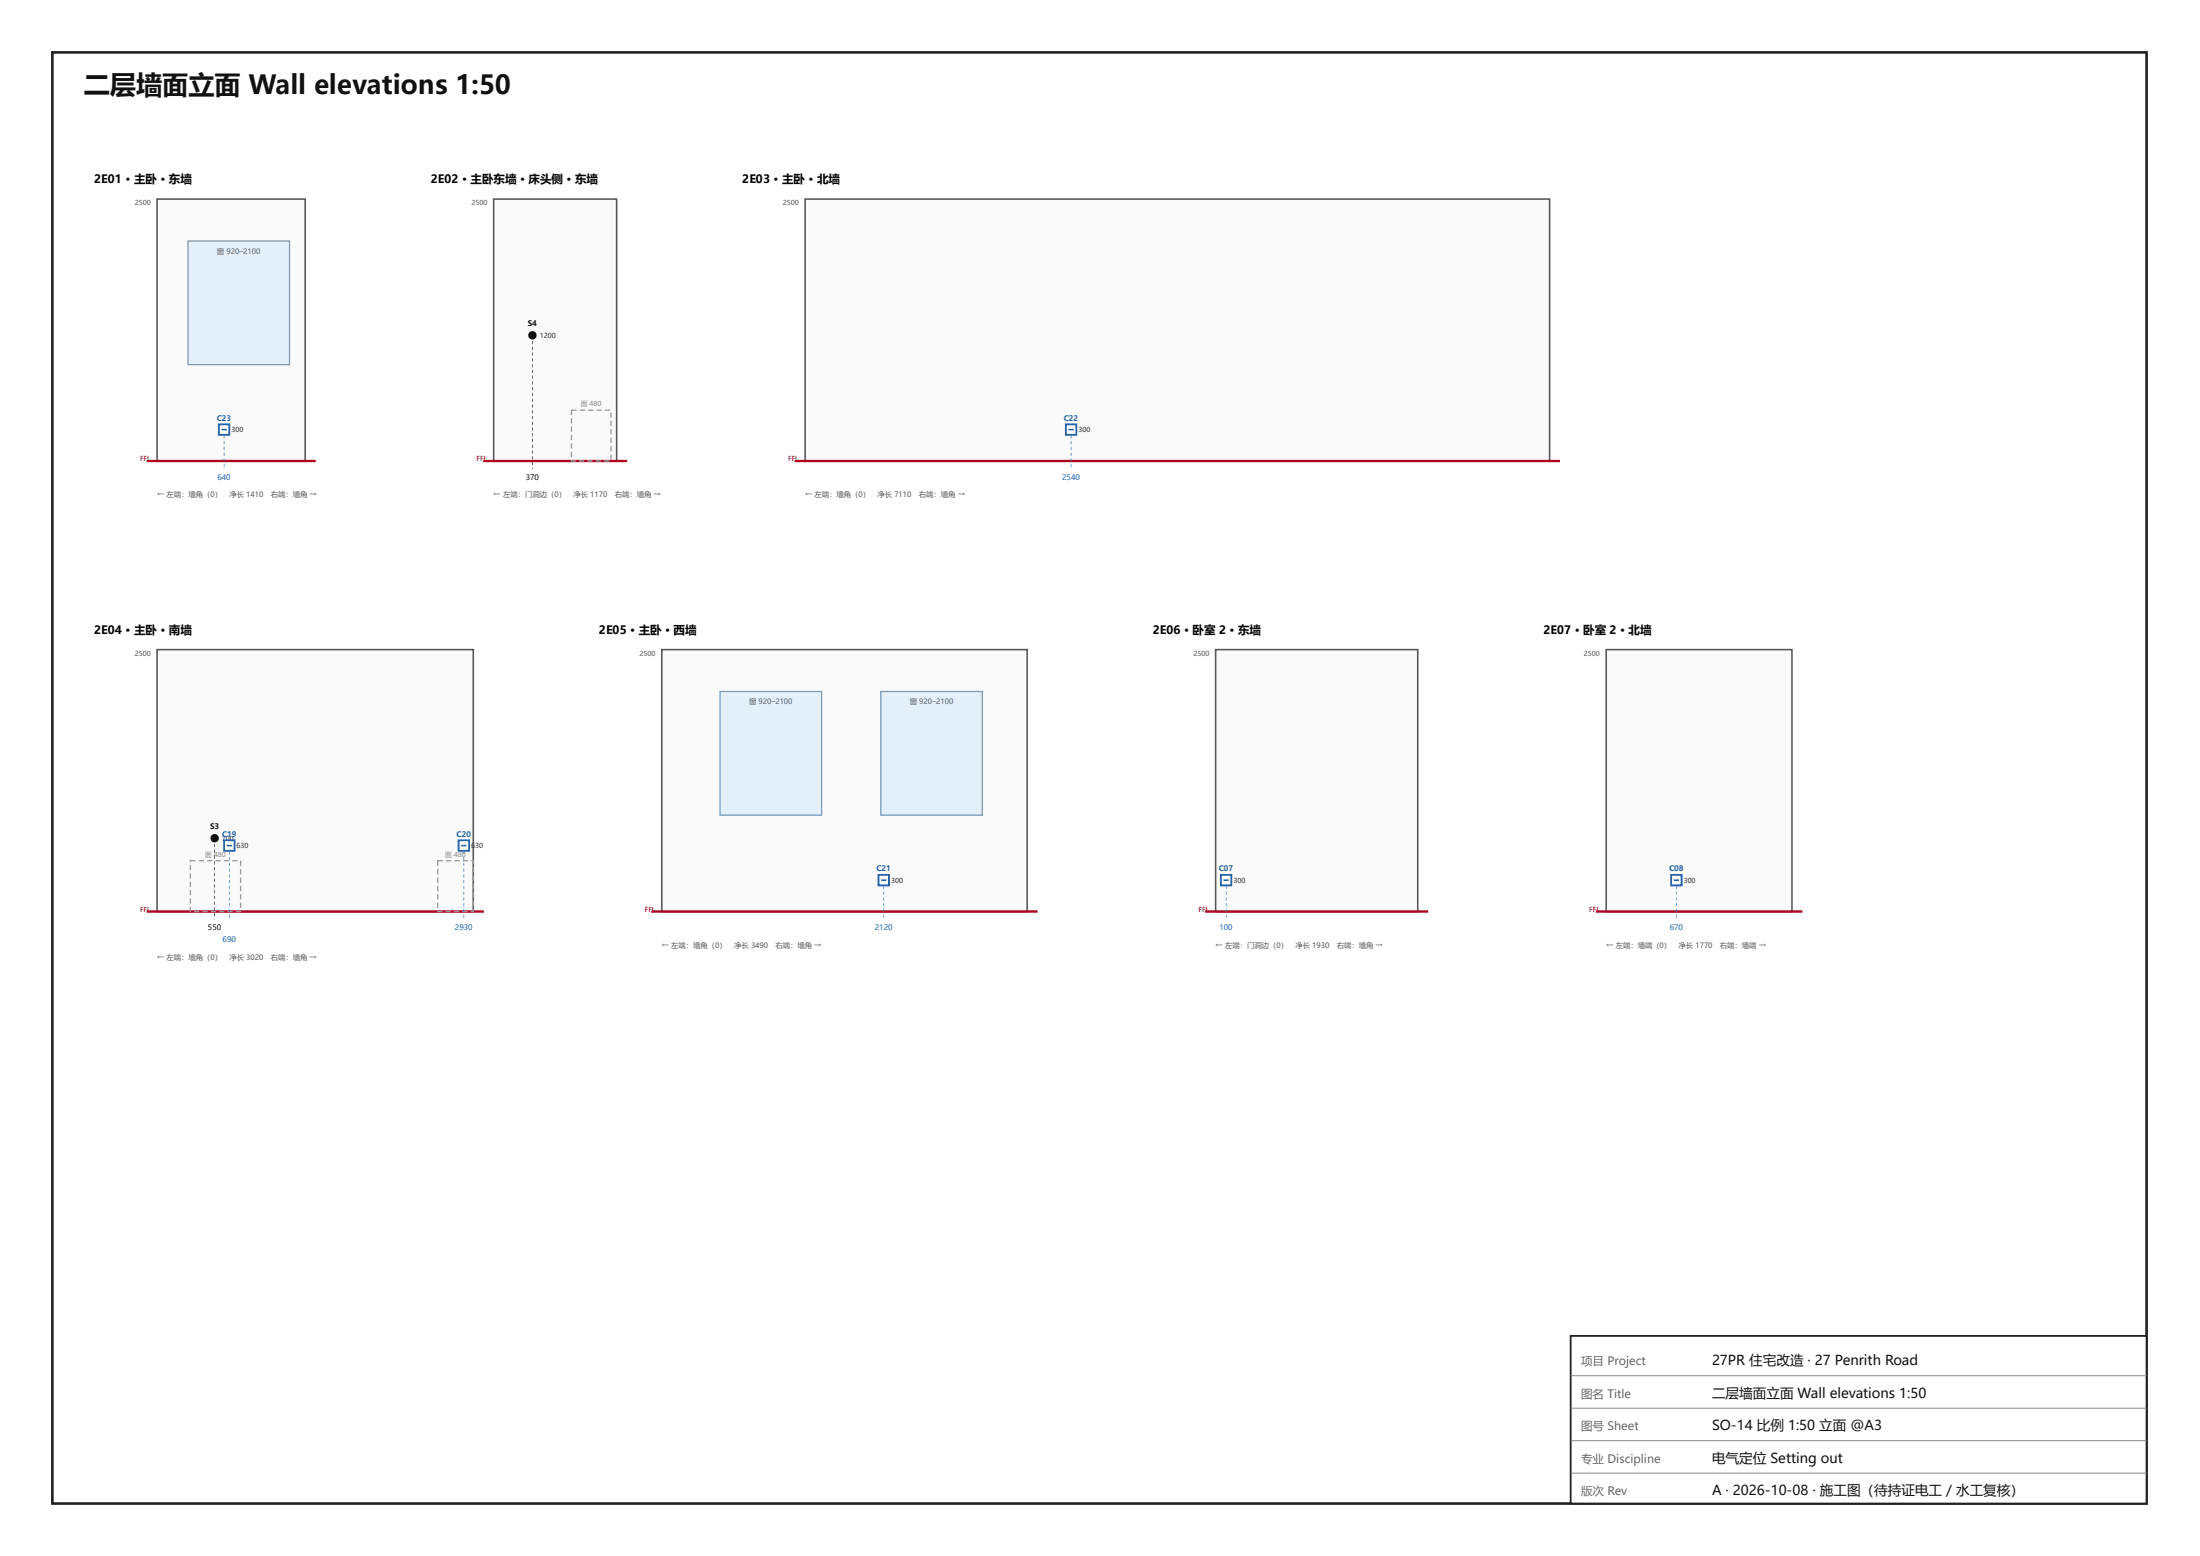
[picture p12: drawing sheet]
<svg xmlns="http://www.w3.org/2000/svg" width="420mm" height="297mm" viewBox="0 0 420 297" stroke-linecap="round" stroke-linejoin="round" font-family="sans-serif">
<path d="M10 10h400v277h-400z" fill="none" stroke="#222" stroke-width=".5"/>
<path d="M300 255h110v32h-110z" fill="#fff"/>
<path d="M300 255h110v32h-110z" fill="none" stroke="#222" stroke-width=".35"/>
<path d="M300 262.6h110M300 268.8h110M300 275h110M300 281.2h110" fill="none" stroke="#888" stroke-width=".19"/>
<path d="M30 38h28.3v50h-28.3z" fill="#fafafa"/>
<path d="M30 38h28.3v50h-28.3z" fill="none" stroke="#555" stroke-width=".3"/>
<path d="M28 88h32.3" fill="none" stroke="#b00020" stroke-width=".45"/>
<path d="M35.9 46h19.4v23.6h-19.4z" fill="#e3f0fa"/>
<path d="M35.9 46h19.4v23.6h-19.4z" fill="none" stroke="#7a9cb8" stroke-width=".25"/>
<path d="M41.8 81h2v2h-2z" fill="#fff"/>
<path d="M41.8 81h2v2h-2z" fill="none" stroke="#1565c0" stroke-width=".35"/>
<path d="M42.3 82h1" fill="none" stroke="#1565c0" stroke-width=".3"/>
<path d="M42.7 83.1h.2v.6h-.2zM42.7 84.2h.2v.6h-.2zM42.7 85.3h.2v.6h-.2zM42.7 86.4h.2v.6h-.2zM42.7 87.5h.2v.6h-.2zM42.7 88.6h.2v.6h-.2z" fill="#1565c0"/>
<path d="M94.3 38h23.5v50h-23.5z" fill="#fafafa"/>
<path d="M94.3 38h23.5v50h-23.5z" fill="none" stroke="#555" stroke-width=".3"/>
<path d="M92.3 88h27.5" fill="none" stroke="#b00020" stroke-width=".45"/>
<path d="M110.7 78.2h1v.2h-1zM112.3 78.2h1v.2h-1zM113.9 78.2h1v.2h-1zM115.5 78.2h1v.2h-1zM116.6 78.7h.2v1h-.2zM116.6 80.3h.2v1h-.2zM116.6 81.9h.2v1h-.2zM116.6 83.5h.2v1h-.2zM116.6 85.1h.2v1h-.2zM116.6 86.7h.2v1h-.2zM115.4 87.9h1v.2h-1zM113.8 87.9h1v.2h-1zM112.2 87.9h1v.2h-1zM110.6 87.9h1v.2h-1zM109 87.8h.3v.2h-.2v-.1h.9v.2h-1zM109 86.2h.3v1h-.3zM109 84.6h.3v1h-.3zM109 83h.3v1h-.3zM109 81.4h.3v1h-.3zM109 79.8h.3v1h-.3zM109 78.2h1.1v.2h-1v-.1h.2v.9h-.3z" fill="#999"/>
<g fill="#111">
<path d="M101.6 65.1h.1v.6h-.1zM101.6 66.2h.1v.6h-.1zM101.6 67.3h.1v.6h-.1zM101.6 68.4h.1v.6h-.1zM101.6 69.5h.1v.6h-.1zM101.6 70.6h.1v.6h-.1zM101.6 71.7h.1v.6h-.1zM101.6 72.8h.1v.6h-.1zM101.6 73.9h.1v.6h-.1zM101.6 75h.1v.6h-.1zM101.6 76.1h.1v.6h-.1zM101.6 77.2h.1v.6h-.1zM101.6 78.3h.1v.6h-.1zM101.6 79.4h.1v.6h-.1zM101.6 80.5h.1v.6h-.1zM101.6 81.6h.1v.6h-.1zM101.6 82.7h.1v.6h-.1zM101.6 83.8h.1v.6h-.1zM101.6 84.9h.1v.6h-.1zM101.6 86h.1v.6h-.1zM101.6 87.1h.1v.6h-.1zM101.6 88.2h.1v.6h-.1zM101.6 89.3h.1v.2h-.1z"/>
<circle cx="101.7" cy="64" r=".8"/>
</g>
<path d="M153.8 38h142.2v50h-142.2z" fill="#fafafa"/>
<path d="M153.8 38h142.2v50h-142.2z" fill="none" stroke="#555" stroke-width=".3"/>
<path d="M151.8 88h146.2" fill="none" stroke="#b00020" stroke-width=".45"/>
<path d="M203.6 81h2v2h-2z" fill="#fff"/>
<path d="M203.6 81h2v2h-2z" fill="none" stroke="#1565c0" stroke-width=".35"/>
<path d="M204.1 82h1" fill="none" stroke="#1565c0" stroke-width=".3"/>
<path d="M204.5 83.1h.1v.6h-.1zM204.5 84.2h.1v.6h-.1zM204.5 85.3h.1v.6h-.1zM204.5 86.4h.1v.6h-.1zM204.5 87.5h.1v.6h-.1zM204.5 88.6h.1v.6h-.1z" fill="#1565c0"/>
<path d="M30 124h60.4v50h-60.4z" fill="#fafafa"/>
<path d="M30 124h60.4v50h-60.4z" fill="none" stroke="#555" stroke-width=".3"/>
<path d="M28 174h64.4" fill="none" stroke="#b00020" stroke-width=".45"/>
<g fill="#999">
<path d="M38 164.2h1v.2h-1zM39.6 164.2h1v.2h-1zM41.2 164.2h1v.2h-1zM42.8 164.2h1v.2h-1zM44.4 164.2h1v.2h-1zM45.8 164.3h.3v1h-.3zM45.8 165.9h.3v1h-.3zM45.8 167.5h.3v1h-.3zM45.8 169.1h.3v1h-.3zM45.8 170.7h.3v1h-.3zM45.8 172.3h.3v1h-.3zM45.1 173.9h.9l-.2 .1 .3-.1v.2h-1zM43.5 173.9h1v.2h-1zM41.9 173.9h1v.2h-1zM40.3 173.9h1v.2h-1zM38.7 173.9h1v.2h-1zM37.1 173.9h1v.2h-1zM36.2 173.1h.3v.9l-.1-.1 .1 .2h-.3zM36.2 171.5h.3v1h-.3zM36.2 169.9h.3v1h-.3zM36.2 168.3h.3v1h-.3zM36.2 166.7h.3v1h-.3zM36.2 165.1h.3v1h-.3zM36.2 164.2h1.2v.2h-1v-.1h.1v.2h-.3z"/>
<path d="M85.2 164.2h1v.2h-1zM86.8 164.2h1v.2h-1zM88.4 164.2h1v.2h-1zM90 164.2h.5v.7h-.2v-.6h.1v.1h-.4zM90.3 165.5h.2v1h-.2zM90.3 167.1h.2v1h-.2zM90.3 168.7h.2v1h-.2zM90.3 170.3h.2v1h-.2zM90.3 171.9h.2v1h-.2zM89.9 173.9h.5v.1h-.1v-.5h.2v.6h-.6zM88.3 173.9h1v.2h-1zM86.7 173.9h1v.2h-1zM85.1 173.9h1v.2h-1zM83.5 173.9l.2 .1-.1-.1h.9v.2h-1zM83.5 172.3h.2v1h-.2zM83.5 170.7h.2v1h-.2zM83.5 169.1h.2v1h-.2zM83.5 167.5h.2v1h-.2zM83.5 165.9h.2v1h-.2zM83.5 164.2h1.1v.2h-1v-.1h.1v1h-.2z"/>
</g>
<g fill="#111">
<path d="M40.9 161.1h.2v.6h-.2zM40.9 162.2h.2v.6h-.2zM40.9 163.3h.2v.6h-.2zM40.9 164.4h.2v.6h-.2zM40.9 165.5h.2v.6h-.2zM40.9 166.6h.2v.6h-.2zM40.9 167.7h.2v.6h-.2zM40.9 168.8h.2v.6h-.2zM40.9 169.9h.2v.6h-.2zM40.9 171h.2v.6h-.2zM40.9 172.1h.2v.6h-.2zM40.9 173.2h.2v.6h-.2zM40.9 174.3h.2v.6h-.2zM40.9 175.4l.2 .1z"/>
<circle cx="41" cy="160" r=".8"/>
</g>
<path d="M42.8 160.4h2v2h-2z" fill="#fff"/>
<path d="M42.8 160.4h2v2h-2z" fill="none" stroke="#1565c0" stroke-width=".35"/>
<path d="M43.3 161.4h1" fill="none" stroke="#1565c0" stroke-width=".3"/>
<path d="M43.7 162.5h.2v.6h-.2zM43.7 163.6h.2v.6h-.2zM43.7 164.7h.2v.6h-.2zM43.7 165.8h.2v.6h-.2zM43.7 166.9h.2v.6h-.2zM43.7 168h.2v.6h-.2zM43.7 169.1h.2v.6h-.2zM43.7 170.2h.2v.6h-.2zM43.7 171.3h.2v.6h-.2zM43.7 172.4h.2v.6h-.2zM43.7 173.5h.2v.6h-.2zM43.7 174.6h.2v.6h-.2z" fill="#1565c0"/>
<path d="M87.6 160.4h2v2h-2z" fill="#fff"/>
<path d="M87.6 160.4h2v2h-2z" fill="none" stroke="#1565c0" stroke-width=".35"/>
<path d="M88.1 161.4h1" fill="none" stroke="#1565c0" stroke-width=".3"/>
<path d="M88.5 162.5h.2v.6h-.2zM88.5 163.6h.2v.6h-.2zM88.5 164.7h.2v.6h-.2zM88.5 165.8h.2v.6h-.2zM88.5 166.9h.2v.6h-.2zM88.5 168h.2v.6h-.2zM88.5 169.1h.2v.6h-.2zM88.5 170.2h.2v.6h-.2zM88.5 171.3h.2v.6h-.2zM88.5 172.4h.2v.6h-.2zM88.5 173.5h.2v.6h-.2zM88.5 174.6h.2v.6h-.2z" fill="#1565c0"/>
<path d="M126.4 124h69.8v50h-69.8z" fill="#fafafa"/>
<path d="M126.4 124h69.8v50h-69.8z" fill="none" stroke="#555" stroke-width=".3"/>
<path d="M124.4 174h73.8" fill="none" stroke="#b00020" stroke-width=".45"/>
<path d="M168.2 132h19.4v23.6h-19.4z" fill="#e3f0fa"/>
<path d="M168.2 132h19.4v23.6h-19.4z" fill="none" stroke="#7a9cb8" stroke-width=".25"/>
<path d="M137.5 132h19.4v23.6h-19.4z" fill="#e3f0fa"/>
<path d="M137.5 132h19.4v23.6h-19.4z" fill="none" stroke="#7a9cb8" stroke-width=".25"/>
<path d="M167.8 167h2v2h-2z" fill="#fff"/>
<path d="M167.8 167h2v2h-2z" fill="none" stroke="#1565c0" stroke-width=".35"/>
<path d="M168.3 168h1" fill="none" stroke="#1565c0" stroke-width=".3"/>
<path d="M168.7 169.1h.2v.6h-.2zM168.7 170.2h.2v.6h-.2zM168.7 171.3h.2v.6h-.2zM168.7 172.4h.2v.6h-.2zM168.7 173.5h.2v.6h-.2zM168.7 174.6h.2v.6h-.2z" fill="#1565c0"/>
<path d="M232.2 124h38.6v50h-38.6z" fill="#fafafa"/>
<path d="M232.2 124h38.6v50h-38.6z" fill="none" stroke="#555" stroke-width=".3"/>
<path d="M230.2 174h42.6" fill="none" stroke="#b00020" stroke-width=".45"/>
<path d="M233.2 167h2v2h-2z" fill="#fff"/>
<path d="M233.2 167h2v2h-2z" fill="none" stroke="#1565c0" stroke-width=".35"/>
<path d="M233.7 168h1" fill="none" stroke="#1565c0" stroke-width=".3"/>
<path d="M234.1 169.1h.1v.6h-.1zM234.1 170.2h.1v.6h-.1zM234.1 171.3h.1v.6h-.1zM234.1 172.4h.1v.6h-.1zM234.1 173.5h.1v.6h-.1zM234.1 174.6h.1v.6h-.1z" fill="#1565c0"/>
<path d="M306.8 124h35.5v50h-35.5z" fill="#fafafa"/>
<path d="M306.8 124h35.5v50h-35.5z" fill="none" stroke="#555" stroke-width=".3"/>
<path d="M304.8 174h39.5" fill="none" stroke="#b00020" stroke-width=".45"/>
<path d="M319.2 167h2v2h-2z" fill="#fff"/>
<path d="M319.2 167h2v2h-2z" fill="none" stroke="#1565c0" stroke-width=".35"/>
<path d="M319.7 168h1" fill="none" stroke="#1565c0" stroke-width=".3"/>
<path d="M320.1 169.1h.1v.6h-.1zM320.1 170.2h.1v.6h-.1zM320.1 171.3h.1v.6h-.1zM320.1 172.4h.1v.6h-.1zM320.1 173.5h.1v.6h-.1zM320.1 174.6h.1v.6h-.1z" fill="#1565c0"/>
<text font-size="5" fill="#111" x="16" y="18">二层墙面立面 Wall elevations 1:50</text>
<g font-size="2.6" fill="#111">
<text x="327" y="260.6">27PR 住宅改造 · 27 Penrith Road</text>
<text x="327" y="266.8">二层墙面立面 Wall elevations 1:50</text>
<text x="327" y="273">SO-14 比例 1:50 立面 @A3</text>
<text x="327" y="279.2">电气定位 Setting out</text>
<text x="327" y="285.4">A · 2026-10-08 · 施工图（待持证电工 / 水工复核）</text>
</g>
<g font-size="2.2">
<text x="18" y="35">2E01 · 主卧 · 东墙</text>
<text x="82.3" y="35">2E02 · 主卧东墙 · 床头侧 · 东墙</text>
<text x="141.8" y="35">2E03 · 主卧 · 北墙</text>
<text x="18" y="121">2E04 · 主卧 · 南墙</text>
<text x="114.4" y="121">2E05 · 主卧 · 西墙</text>
<text x="220.2" y="121">2E06 · 卧室 2 · 东墙</text>
<text x="294.8" y="121">2E07 · 卧室 2 · 北墙</text>
</g>
<g font-size="2.2" fill="#666">
<text x="302" y="260.6">项目 Project</text>
<text x="302" y="266.8">图名 Title</text>
<text x="302" y="273">图号 Sheet</text>
<text x="302" y="279.2">专业 Discipline</text>
<text x="302" y="285.4">版次 Rev</text>
</g>
<g font-size="1.4" fill="#557">
<text x="41.4" y="48.4">窗 920–2100</text>
<text x="143.1" y="134.4">窗 920–2100</text>
<text x="173.8" y="134.4">窗 920–2100</text>
</g>
<g font-size="1.4" fill="#111">
<text x="100.8" y="62.3">S4</text>
<text x="100.4" y="91.6">370</text>
<text x="40.1" y="158.3">S3</text>
<text x="39.7" y="177.6">550</text>
</g>
<g font-size="1.4" fill="#1565c0">
<text x="41.4" y="80.3">C23</text>
<text x="203.2" y="80.3">C22</text>
<text x="41.5" y="91.6">640</text>
<text x="202.9" y="91.6">2540</text>
<text x="42.4" y="159.7">C19</text>
<text x="87.2" y="159.7">C20</text>
<text x="167.4" y="166.3">C21</text>
<text x="232.8" y="166.3">C07</text>
<text x="318.8" y="166.3">C08</text>
<text x="42.5" y="179.9">690</text>
<text x="86.9" y="177.6">2930</text>
<text x="167.1" y="177.6">2120</text>
<text x="232.9" y="177.6">100</text>
<text x="318.9" y="177.6">670</text>
</g>
<g font-size="1.4" fill="#555">
<text x="30" y="94.9">← 左端：墙角（0）</text>
<text x="43.8" y="94.9">净长 1410</text>
<text x="51.7" y="94.9">右端：墙角 →</text>
<text x="94.3" y="94.9">← 左端：门洞边（0）</text>
<text x="109.5" y="94.9">净长 1170</text>
<text x="117.4" y="94.9">右端：墙角 →</text>
<text x="153.8" y="94.9">← 左端：墙角（0）</text>
<text x="167.6" y="94.9">净长 7110</text>
<text x="175.5" y="94.9">右端：墙角 →</text>
<text x="30" y="183.2">← 左端：墙角（0）</text>
<text x="43.8" y="183.2">净长 3020</text>
<text x="51.7" y="183.2">右端：墙角 →</text>
<text x="126.4" y="180.9">← 左端：墙角（0）</text>
<text x="140.2" y="180.9">净长 3490</text>
<text x="148.1" y="180.9">右端：墙角 →</text>
<text x="232.2" y="180.9">← 左端：门洞边（0）</text>
<text x="247.4" y="180.9">净长 1930</text>
<text x="255.3" y="180.9">右端：墙角 →</text>
<text x="306.8" y="180.9">← 左端：墙端（0）</text>
<text x="320.6" y="180.9">净长 1770</text>
<text x="328.5" y="180.9">右端：墙端 →</text>
</g>
<g font-size="1.3" fill="#555">
<text x="25.7" y="39.2">2500</text>
<text x="90" y="39.2">2500</text>
<text x="149.5" y="39.2">2500</text>
<text x="25.7" y="125.2">2500</text>
<text x="122.1" y="125.2">2500</text>
<text x="227.9" y="125.2">2500</text>
<text x="302.5" y="125.2">2500</text>
</g>
<g font-size="1.3" fill="#333">
<text x="103.1" y="64.5">1200</text>
<text x="44.2" y="82.5">300</text>
<text x="206" y="82.5">300</text>
<text x="42.4" y="160.5">700</text>
<text x="45.2" y="161.9">630</text>
<text x="90" y="161.9">6</text>
<text x="90.8" y="161.9">30</text>
<text x="170.2" y="168.5">300</text>
<text x="235.6" y="168.5">300</text>
<text x="321.6" y="168.5">300</text>
</g>
<g font-size="1.3" fill="#888">
<text x="110.9" y="77.5">面 480</text>
<text x="39.2" y="163.5">面 480</text>
<text x="85" y="163.5">面 480</text>
</g>
<g font-size="1.3" fill="#b00020">
<text x="26.7" y="88">FFL</text>
<text x="91" y="88">FFL</text>
<text x="150.5" y="88">FFL</text>
<text x="26.7" y="174">FFL</text>
<text x="123.1" y="174">FFL</text>
<text x="228.9" y="174">FFL</text>
<text x="303.5" y="174">FFL</text>
</g>
</svg>
